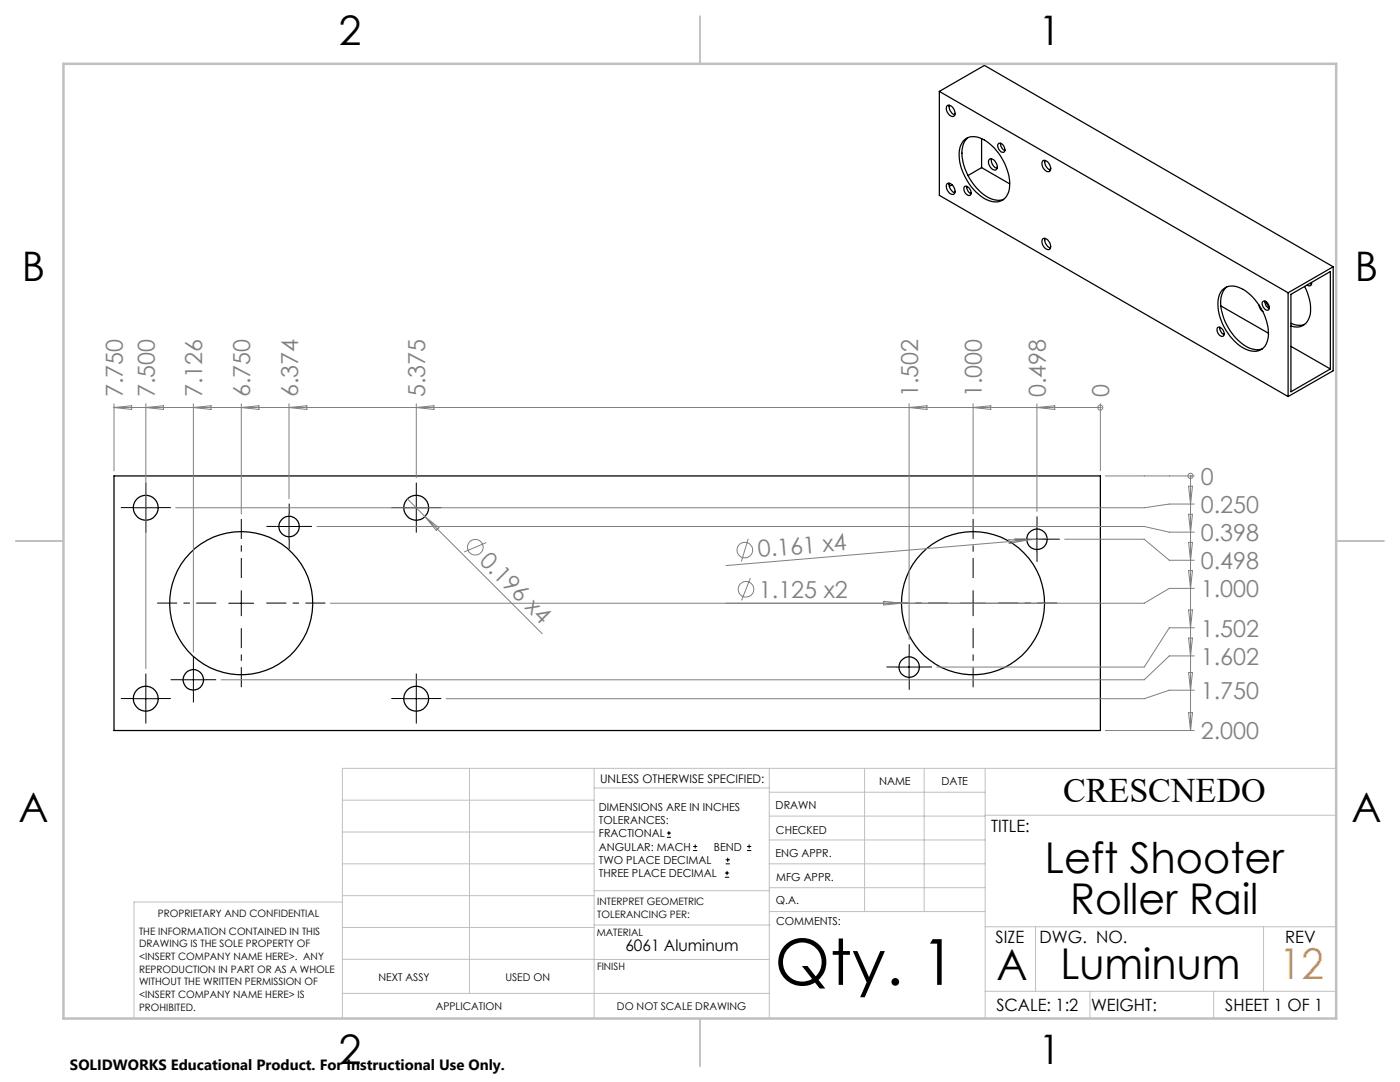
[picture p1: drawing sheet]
<svg xmlns="http://www.w3.org/2000/svg" width="279mm" height="216mm" viewBox="0 0 279 216" stroke-linecap="round" stroke-linejoin="round" font-family="sans-serif">
<g fill="none" stroke="#000" stroke-width=".25">
<path d="M187.5 18.2v20.8l69.6 40.1M187.5 18.2l69.6 40.2M187.5 18.2l9-5.1 69.6 40.1M189.1 36.6a1.43 1.43 0 0 1 1.3 2.1 1.44 1.44 0 0 1-1.5-1.8zM189.1 21.1a1.43 1.43 0 0 1 1.3 2.1 1.44 1.44 0 0 1-1.5-1.8zM189.4 21a1.78 1.78 0 0 0 1.2 1.9M189.4 36.5a1.78 1.78 0 0 0 1.2 2M190 36.9l-.6 .3M192.5 37.2a1.15 1.15 0 0 1 1.1 .6 1.15 1.15 0 0 1 0 1.2 1.22 1.22 0 0 1-1.1-1.8zM192.5 27.9a3.6 3.6 0 0 1 4.5 .4 10.8 10.8 0 0 1 4.4 9.6 2.82 2.82 0 0 1-4.2 2.1 10.7 10.7 0 0 1-5.7-10.1l.3-1zM192.9 37.2a1.56 1.56 0 0 0 .9 1.5M193.2 27.4a4.3 4.3 0 0 0-1.1 4.4 10.6 10.6 0 0 0 6.1 8l.9 .2 1.2-.2"/>
<path d="M195.9 33.4l5.6 3.3M195.9 27.7v5.7M195.9 33.4l-2.7 1.6M197.5 31.8a1.44 1.44 0 0 1 1.5 1.7 .71 .71 0 0 1-.7 .4 .71 .71 0 0 1-.6-.5l-.4-.8v-.5zM197.9 31.7a1.8 1.8 0 0 0 1.1 1.9M199.3 28.6a1.13 1.13 0 0 1 1 .6 1.13 1.13 0 0 1 0 1.2 1.21 1.21 0 0 1-1-1.8zM199.7 28.6a1.47 1.47 0 0 0 .9 1.5M208.1 32.1a1.44 1.44 0 0 1 1.6 1.8 .71 .71 0 0 1-.8 .4 .71 .71 0 0 1-.6-.6l-.4-1.1zM208.5 32a1.78 1.78 0 0 0 1.2 1.9M209.7 33.5l-.2 .4M208.1 47.6a1.44 1.44 0 0 1 1.6 1.8 .71 .71 0 0 1-.8 .4 .71 .71 0 0 1-.6-.6l-.4-1zM208.5 47.6a1.78 1.78 0 0 0 1.2 1.9"/>
<path d="M243.8 58a3.3 3.3 0 0 1 4.3-.3 11 11 0 0 1 5 9.5 2.87 2.87 0 0 1-4.3 2.6 10.4 10.4 0 0 1-5.6-10.6zM244.8 57.3a4.6 4.6 0 0 0-1 4.9 10.7 10.7 0 0 0 6 7.4l.9 .2 1.3-.2M257.1 58.4v20.7M257.6 58.7l7.9-4.5v19.4l-7.9 4.6zM260.4 57.2a7.9 7.9 0 0 1 .8 6.5 2.62 2.62 0 0 1-3.6 1.4M261.4 56.6l.3 .1M261.7 56.4a.49 .49 0 0 1-.2 .6 .49 .49 0 0 1-.6-.1M266.1 53.2l-9 5.2M266.1 53.2v20.8l-9 5.1M243 65.3a1.15 1.15 0 0 1 1.1 .6 1.15 1.15 0 0 1 0 1.2 1.22 1.22 0 0 1-1.1-1.8zM243.5 65.3a1.56 1.56 0 0 0 .8 1.5M243.6 61l9.6 5.5"/>
<path d="M251.3 60.9l.3 .9 .4 .4M252 60.3l.1-.2a1.15 1.15 0 0 1 1.1 1.7l-.1 .1a1.28 1.28 0 0 1-1.1-1.6zM252.4 60.1a1.44 1.44 0 0 0 .9 1.5M252.6 60.1l.7 1.3M257.6 64.5l1.2 .4h.9l.7-.2M257.6 69.1l7.9 4.5M22.8 95h196.8v50.8h-196.8z"/>
<circle cx="29.1" cy="101.3" r="2.49"/>
<circle cx="57.7" cy="105" r="2.04"/>
<circle cx="83.1" cy="101.3" r="2.49"/>
<circle cx="206.9" cy="107.6" r="2.04"/>
<circle cx="29.1" cy="139.4" r="2.49"/>
<circle cx="38.6" cy="135.7" r="2.05"/>
<circle cx="48.1" cy="120.4" r="14.3"/>
<circle cx="83.1" cy="139.4" r="2.49"/>
<circle cx="181.4" cy="133.1" r="2.04"/>
<circle cx="194.2" cy="120.4" r="14.3"/>
</g>
<g fill="none" stroke="#808080" stroke-width=".2">
<path d="M22.8 81.3h196.8M22.8 80.6v13.3M22.8 81.3l3.5-.3v.7zM29.1 80.6v52.8M29.1 81.3l3.5-.3v.7zM38.6 80.6v49.5M38.6 81.3l3.5-.3v.7zM48.2 80.6v22M48.2 81.3l3.5-.3v.7zM57.7 80.6v18.9M57.7 81.3l3.5-.3v.7zM81.3 99.6l3.5 3.5"/>
<path d="M83.1 80.6v14.7M83.1 81.3l3.5-.3v.7zM181.4 80.6v47M181.4 81.3l3.6-.3v.7zM194.2 80.6v22M194.2 81.3l3.5-.3v.7zM206.9 80.6v21.5M206.9 81.3l3.6-.3v.7zM219.6 81.3h.1M219.6 80.6v13.3M220.6 95h17.7M237.2 97h.8l-.4 3.6z"/>
<path d="M237.6 95h.1M237.6 95v50.8M63.3 105.1h165.1l5 1.1h4.9M84.8 103.1l23.4 23.3M84.8 103.1l2.8 2.2-.5 .5zM97 108.3l-4.4 1.8M149.3 107.5l-1.3 4.5M149.8 115.4l-1.8 4.4M176.4 120l3.5 .4-3.5 .3zM201.3 107.7l3.6 .1-3.5 .6zM209 107.4l-64.1 5.5M212.5 107.6h15.9l5 4.2h4.9"/>
<path d="M237.2 102.6h.8l-.4 3.6zM237.2 108.2h.8l-.4 3.6zM237.2 113.8h.8l-.4 3.6zM238.3 117.4h-4.9l-5 3h-162.5M238.3 100.6h-4.9l-5 .7h-193.3M237.2 121.7h.8l-.4 3.6zM237.2 127.3h.8l-.4 3.6zM237.2 134.2h.8l-.4 3.5zM238.3 125.3h-4.9l-5 7.8h-41.4M238.3 130.9h-4.9l-5 4.7h-184.3M238.3 137.7h-4.9l-5 1.7h-139.4M220.6 145.8h17.7"/>
<path d="M237.2 142.2h.8l-.4 3.6z"/>
<circle cx="219.6" cy="81.3" r=".51"/>
<circle cx="237.6" cy="95" r=".5"/>
<circle cx="94.8" cy="109.2" r="1.56"/>
<circle cx="148.6" cy="109.8" r="1.55"/>
<circle cx="148.9" cy="117.6" r="1.56"/>
</g>
<g fill="none" stroke="#000" stroke-width=".2">
<path d="M29.1 98.8v5M83.1 98.8v5M26.6 101.3h5M48.2 117.9v5M55.2 105.1h5M57.7 102.6v5M80.6 101.3h4.9M194.2 117.9v5M204.4 107.6h5M206.9 105.1v5M26.6 139.4h5M29.1 136.9v5"/>
<path d="M36.1 135.6h5M38.6 133.1v5M45.6 120.4h5M80.6 139.4h4.9M83.1 136.9v5M178.9 133.1h5M181.4 130.6v5M191.7 120.4h5M133.1 167.1h.8M133.1 166.2h.8M133.5 165.8v.9M138.3 169.7h.8"/>
<path d="M138.3 168.9h.8M138.7 168.5v.8M144.7 175h.8M144.7 174.2h.8M144.8 172.4h.9M144.8 171.6h.9M145.1 173.8v.8M145.2 171.1v.9M149.1 169.7h.8M149.1 168.9h.8M149.5 168.5v.8"/>
</g>
<path d="M48.2 115.3v-11.8M194.2 115.3v-11.8M43.2 120.3h-11.8M48.2 125.3v11.8M53.2 120.3h11.7M189.2 120.3h-11.8M194.2 125.3v11.8M199.2 120.3h11.8" fill="none" stroke="#000" stroke-width=".2" stroke-dasharray="15.2 1.3 1.3 1.3" stroke-dashoffset="11.3" stroke-linecap="butt"/>
<g fill="none" stroke="#000" stroke-width=".2" stroke-dasharray="15.2 1.3 1.3 1.3" stroke-linecap="butt">
<path d="M29.1 98.8v-2.5M83.1 98.8v-2.5M26.6 101.3h-2.5M29.1 103.8v2.5M31.6 101.3h2.5M55.2 105h-2M57.7 107.5v2.1M57.7 102.5v-2M60.2 105h2.1M80.6 101.3h-2.5M83.1 103.8v2.5M85.6 101.3h2.5"/>
<path d="M204.5 107.6h-2.1M207 110.1v2M207 105.1v-2.1M209.5 107.6h2M26.6 139.4h-2.5M29.1 136.9v-2.5M31.6 139.4h2.5M36.1 135.6h-2M38.6 138.1v2.1M38.6 133.1v-2M41.1 135.6h2M80.6 139.4h-2.5"/>
<path d="M83.1 136.9v-2.5M85.6 139.4h2.5M179 133.1h-2.1M181.5 135.6v2M181.5 130.6v-2.1M184 133.1h2M29.1 141.9v2.5M83.1 141.9v2.5"/>
</g>
<g fill="none" stroke="#c0c0c0" stroke-width=".2">
<path d="M68.3 159.7h50.3M93.7 153.3v44.9M118.6 153.3v49.9M118.6 157.2h34.9M153.5 153.3v49.9M153.5 158.1h43.1M172.5 153.3v28.6M184.4 153.3v28.6M196.6 153.3v49.9M266.7 153.3h-198.4v49.9M68.3 178.7h50.3M68.3 172.4h50.3"/>
<path d="M68.3 166h50.3M68.3 180h-41.6v23.2M118.6 177.7h35M153.5 167.6h43.1M153.5 162.8h43.1M153.5 172.4h43.1M153.5 177.1h43.1M196.6 162.7h70.1M68.3 198.2h85.2M68.3 191.4l85.2 .1M68.3 185.1h50.3M118.6 184.6h35"/>
<path d="M153.6 181.9h43M196.6 197.8h70.1M196.6 184.9h70.1M206.7 184.9v12.9M217.5 197.8v5.4M242.2 197.8v5.4M252.2 184.9v12.9"/>
</g>
<path d="M139.7 3.2v9.5M3.1 107.9h9.6M266.7 107.9h9.5M139.7 203.2v9.6" fill="none" stroke="#c0c0c0" stroke-width=".25"/>
<path d="M12.7 12.7h254v190.5h-254z" fill="none" stroke="#c0c0c0" stroke-width=".5"/>
<text font-size="12.7" x="154.6" y="196.5">Qty. 1</text>
<g font-size="8.5">
<text x="208.6" y="174.2">Left Shooter</text>
<text x="213.6" y="182.3">Roller Rail</text>
<text x="198.9" y="195.5">A</text>
<text x="211.6" y="195.4">Luminum</text>
</g>
<text font-size="8.5" fill="#ff8000" x="255.3" y="195.4">12</text>
<g font-size="8.1">
<text x="67.6" y="8.9">2</text>
<text x="207.3" y="8.9">1</text>
<text x="4.4" y="56.2">B</text>
<text x="270.4" y="56.2">B</text>
<text x="3.7" y="164.1">A</text>
<text x="269.7" y="164.1">A</text>
<text x="67.6" y="212.4">2</text>
<text x="207.3" y="212.4">1</text>
</g>
<text font-size="6.9" x="212.2" y="160.1">CRESCNEDO</text>
<g font-size="4.7" fill="#808080">
<text x="24.5" y="79.3" transform="rotate(-90 24.5 79.3)">7.750</text>
<text x="30.9" y="79.3" transform="rotate(-90 30.9 79.3)">7.500</text>
<text x="40.4" y="79.3" transform="rotate(-90 40.4 79.3)">7.126</text>
<text x="49.9" y="79.3" transform="rotate(-90 49.9 79.3)">6.750</text>
<text x="59.5" y="79.3" transform="rotate(-90 59.5 79.3)">6.374</text>
<text x="84.8" y="79.3" transform="rotate(-90 84.8 79.3)">5.375</text>
<text x="183.2" y="79.3" transform="rotate(-90 183.2 79.3)">1.502</text>
<text x="196" y="79.3" transform="rotate(-90 196 79.3)">1.000</text>
<text x="208.7" y="79.3" transform="rotate(-90 208.7 79.3)">0.498</text>
<text x="221.4" y="79.3" transform="rotate(-90 221.4 79.3)">0</text>
<text x="239.7" y="96.7">0</text>
<text x="239.7" y="102.3">0.250</text>
<text x="239.7" y="107.9">0.398</text>
<text x="95.5" y="112.2" transform="rotate(45 95.5 112.2)">0.196 x4</text>
<text x="151.4" y="111.2" transform="rotate(-5 151.4 111.2)">0.161 x4</text>
<text x="239.7" y="113.5">0.498</text>
<text x="151.5" y="119.3">1.125 x2</text>
<text x="239.7" y="119.2">1.000</text>
<text x="239.7" y="127">1.502</text>
<text x="239.7" y="132.6">1.602</text>
<text x="239.7" y="139.5">1.750</text>
<text x="239.7" y="147.5">2.000</text>
</g>
<g font-size="3.4">
<text x="197.8" y="166">TITLE:</text>
<text x="198.7" y="188.1">SIZE</text>
<text x="207.5" y="188.1">DWG. NO.</text>
<text x="256.5" y="188.2">REV</text>
<text x="198.8" y="201.7">SCALE: 1:2</text>
<text x="217.7" y="201.8">WEIGHT:</text>
<text x="244.5" y="201.7">SHEET 1 OF 1</text>
</g>
<text font-size="3.2" x="124.8" y="189.8">6061 Aluminum</text>
<text font-size="3" x="14" y="213.5">SOLIDWORKS Educational Product. For Instructional Use Only.</text>
<text font-size="2.4" x="119.8" y="156.2">UNLESS OTHERWISE SPECIFIED:</text>
<g font-size="2.2">
<text x="119.5" y="161.8">DIMENSIONS ARE IN INCHES</text>
<text x="154.8" y="161.4">DRAWN</text>
<text x="175.4" y="156.6">NAME</text>
<text x="187.9" y="156.7">DATE</text>
<text x="119.5" y="164.4">TOLERANCES:</text>
<text x="119.5" y="167.1">FRACTIONAL</text>
<text x="154.9" y="166.3">CHECKED</text>
<text x="119.5" y="169.7">ANGULAR: MACH</text>
<text x="119.5" y="172.4">TWO PLACE DECIMAL</text>
<text x="142.5" y="169.7">BEND</text>
<text x="154.8" y="171">ENG APPR.</text>
<text x="119.5" y="175">THREE PLACE DECIMAL</text>
<text x="154.9" y="175.7">MFG APPR.</text>
<text x="154.9" y="180.4">Q.A.</text>
<text x="154.9" y="184.6">COMMENTS:</text>
</g>
<g font-size="2.1">
<text x="75.5" y="195.7">NEXT ASSY</text>
<text x="100.9" y="195.7">USED ON</text>
<text x="86.9" y="201.5">APPLICATION</text>
<text x="123.1" y="201.6">DO NOT SCALE DRAWING</text>
</g>
<g font-size="2">
<text x="31.5" y="182.9">PROPRIETARY AND CONFIDENTIAL</text>
<text x="119.2" y="180.6">INTERPRET GEOMETRIC</text>
<text x="119.2" y="183.1">TOLERANCING PER:</text>
<text x="27.8" y="186.5">THE INFORMATION CONTAINED IN THIS</text>
<text x="27.8" y="189">DRAWING IS THE SOLE PROPERTY OF</text>
<text x="27.8" y="191.6">&lt;INSERT COMPANY NAME HERE&gt;. ANY</text>
<text x="119.1" y="186.7">MATERIAL</text>
<text x="27.8" y="194.1">REPRODUCTION IN PART OR AS A WHOLE</text>
<text x="27.8" y="196.6">WITHOUT THE WRITTEN PERMISSION OF</text>
<text x="119.1" y="193.5">FINISH</text>
<text x="27.8" y="199.1">&lt;INSERT COMPANY NAME HERE&gt; IS</text>
<text x="27.8" y="201.7">PROHIBITED.</text>
</g>
</svg>
